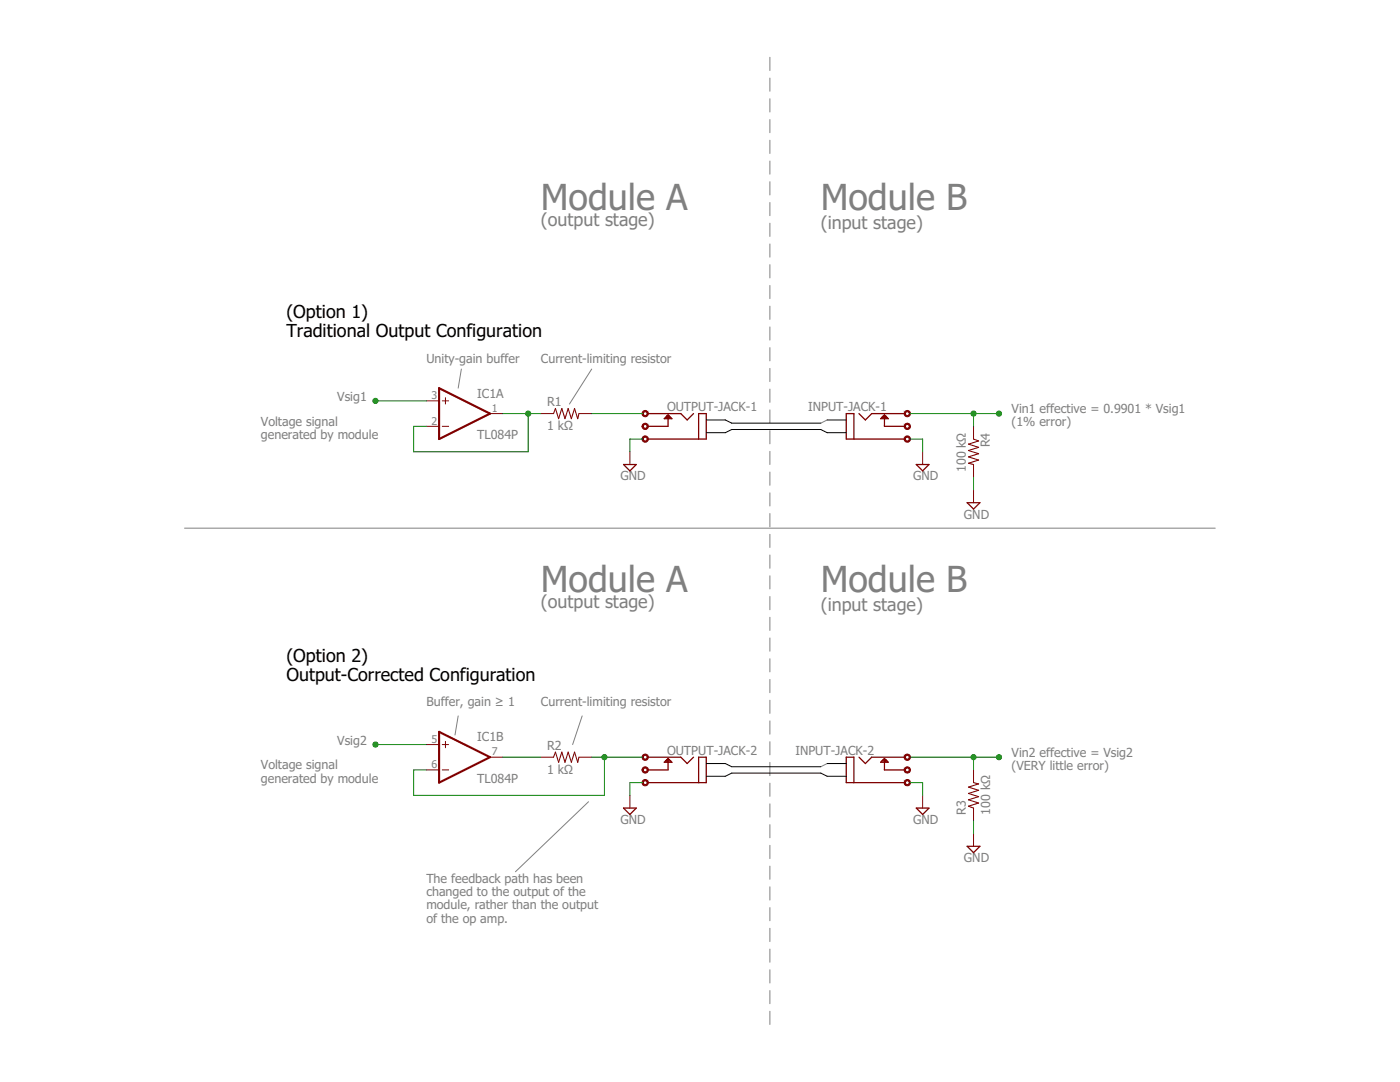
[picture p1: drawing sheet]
<?xml version="1.0" encoding="utf-8"?>
<!DOCTYPE eagle SYSTEM "eagle.dtd">
<eagle version="6.5.0">
<drawing>
<settings>
<setting alwaysvectorfont="no"/>
<setting verticaltext="up"/>
</settings>
<grid distance="0.1" unitdist="inch" unit="inch" style="lines" multiple="1" display="no" altdistance="0.025" altunitdist="inch" altunit="inch"/>
<schematic xreflabel="%F%N/%S.%C%R" xrefpart="/%S.%C%R">
<libraries>
<library name="linear">
<symbols>
<symbol name="OPAMP">
<wire x1="-5.08" y1="5.08" x2="-5.08" y2="-5.08" width="0.4064" layer="94"/>
<wire x1="-5.08" y1="-5.08" x2="5.08" y2="0" width="0.4064" layer="94"/>
<wire x1="5.08" y1="0" x2="-5.08" y2="5.08" width="0.4064" layer="94"/>
<wire x1="-3.81" y1="3.175" x2="-3.81" y2="1.905" width="0.1524" layer="94"/>
<wire x1="-4.445" y1="2.54" x2="-3.175" y2="2.54" width="0.1524" layer="94"/>
<wire x1="-4.445" y1="-2.54" x2="-3.175" y2="-2.54" width="0.1524" layer="94"/>
<text x="2.54" y="3.175" size="1.778" layer="95">&gt;NAME</text>
<text x="2.54" y="-5.08" size="1.778" layer="96">&gt;VALUE</text>
<pin name="-IN" x="-7.62" y="-2.54" visible="pad" length="short" direction="in"/>
<pin name="+IN" x="-7.62" y="2.54" visible="pad" length="short" direction="in"/>
<pin name="OUT" x="7.62" y="0" visible="pad" length="short" direction="out" rot="R180"/>
</symbol>
<symbol name="PWR+-">
<text x="1.27" y="3.175" size="0.8128" layer="93" rot="R90">V+</text>
<text x="1.27" y="-4.445" size="0.8128" layer="93" rot="R90">V-</text>
<pin name="V+" x="0" y="7.62" visible="pad" length="middle" direction="pwr" rot="R270"/>
<pin name="V-" x="0" y="-7.62" visible="pad" length="middle" direction="pwr" rot="R90"/>
</symbol>
</symbols>
<devicesets>
<deviceset name="TL084" prefix="IC">
<gates>
<gate name="A" symbol="OPAMP" x="15.24" y="10.16" swaplevel="1"/>
<gate name="B" symbol="OPAMP" x="50.8" y="10.16" swaplevel="1"/>
<gate name="C" symbol="OPAMP" x="15.24" y="-10.16" swaplevel="1"/>
<gate name="D" symbol="OPAMP" x="50.8" y="-10.16" swaplevel="1"/>
<gate name="P" symbol="PWR+-" x="15.24" y="10.16" addlevel="request"/>
</gates>
<devices>
<device name="P" package="DIL14">
<connects>
<connect gate="A" pin="+IN" pad="3"/>
<connect gate="A" pin="-IN" pad="2"/>
<connect gate="A" pin="OUT" pad="1"/>
<connect gate="B" pin="+IN" pad="5"/>
<connect gate="B" pin="-IN" pad="6"/>
<connect gate="B" pin="OUT" pad="7"/>
<connect gate="C" pin="+IN" pad="10"/>
<connect gate="C" pin="-IN" pad="9"/>
<connect gate="C" pin="OUT" pad="8"/>
<connect gate="D" pin="+IN" pad="12"/>
<connect gate="D" pin="-IN" pad="13"/>
<connect gate="D" pin="OUT" pad="14"/>
<connect gate="P" pin="V+" pad="4"/>
<connect gate="P" pin="V-" pad="11"/>
</connects>
<technologies>
<technology name=""/>
</technologies>
</device>
<device name="D" package="SO14">
<connects>
<connect gate="A" pin="+IN" pad="3"/>
<connect gate="A" pin="-IN" pad="2"/>
<connect gate="A" pin="OUT" pad="1"/>
<connect gate="B" pin="+IN" pad="5"/>
<connect gate="B" pin="-IN" pad="6"/>
<connect gate="B" pin="OUT" pad="7"/>
<connect gate="C" pin="+IN" pad="10"/>
<connect gate="C" pin="-IN" pad="9"/>
<connect gate="C" pin="OUT" pad="8"/>
<connect gate="D" pin="+IN" pad="12"/>
<connect gate="D" pin="-IN" pad="13"/>
<connect gate="D" pin="OUT" pad="14"/>
<connect gate="P" pin="V+" pad="4"/>
<connect gate="P" pin="V-" pad="11"/>
</connects>
<technologies>
<technology name=""/>
</technologies>
</device>
</devices>
</deviceset>
</devicesets>
</library>
<library name="resistor">
<symbols>
<symbol name="R-US">
<wire x1="-2.54" y1="0" x2="-2.159" y2="1.016" width="0.2032" layer="94"/>
<wire x1="-2.159" y1="1.016" x2="-1.524" y2="-1.016" width="0.2032" layer="94"/>
<wire x1="-1.524" y1="-1.016" x2="-0.889" y2="1.016" width="0.2032" layer="94"/>
<wire x1="-0.889" y1="1.016" x2="-0.254" y2="-1.016" width="0.2032" layer="94"/>
<wire x1="-0.254" y1="-1.016" x2="0.381" y2="1.016" width="0.2032" layer="94"/>
<wire x1="0.381" y1="1.016" x2="1.016" y2="-1.016" width="0.2032" layer="94"/>
<wire x1="1.016" y1="-1.016" x2="1.651" y2="1.016" width="0.2032" layer="94"/>
<wire x1="1.651" y1="1.016" x2="2.286" y2="-1.016" width="0.2032" layer="94"/>
<wire x1="2.286" y1="-1.016" x2="2.54" y2="0" width="0.2032" layer="94"/>
<text x="-3.81" y="1.4986" size="1.778" layer="95">&gt;NAME</text>
<text x="-3.81" y="-3.302" size="1.778" layer="96">&gt;VALUE</text>
<pin name="2" x="5.08" y="0" visible="off" length="short" direction="pas" swaplevel="1" rot="R180"/>
<pin name="1" x="-5.08" y="0" visible="off" length="short" direction="pas" swaplevel="1"/>
</symbol>
</symbols>
<devicesets>
<deviceset name="R-US_" prefix="R" uservalue="yes">
<gates>
<gate name="G$1" symbol="R-US" x="0" y="0"/>
</gates>
<devices>
<device name="R0402" package="R0402">
<connects>
<connect gate="G$1" pin="1" pad="1"/>
<connect gate="G$1" pin="2" pad="2"/>
</connects>
<technologies>
<technology name=""/>
</technologies>
</device>
<device name="R0603" package="R0603">
<connects>
<connect gate="G$1" pin="1" pad="1"/>
<connect gate="G$1" pin="2" pad="2"/>
</connects>
<technologies>
<technology name=""/>
</technologies>
</device>
<device name="R0805" package="R0805">
<connects>
<connect gate="G$1" pin="1" pad="1"/>
<connect gate="G$1" pin="2" pad="2"/>
</connects>
<technologies>
<technology name=""/>
</technologies>
</device>
<device name="R0805W" package="R0805W">
<connects>
<connect gate="G$1" pin="1" pad="1"/>
<connect gate="G$1" pin="2" pad="2"/>
</connects>
<technologies>
<technology name=""/>
</technologies>
</device>
<device name="R1005" package="R1005">
<connects>
<connect gate="G$1" pin="1" pad="1"/>
<connect gate="G$1" pin="2" pad="2"/>
</connects>
<technologies>
<technology name=""/>
</technologies>
</device>
<device name="R1206" package="R1206">
<connects>
<connect gate="G$1" pin="1" pad="1"/>
<connect gate="G$1" pin="2" pad="2"/>
</connects>
<technologies>
<technology name=""/>
</technologies>
</device>
<device name="R1206W" package="R1206W">
<connects>
<connect gate="G$1" pin="1" pad="1"/>
<connect gate="G$1" pin="2" pad="2"/>
</connects>
<technologies>
<technology name=""/>
</technologies>
</device>
<device name="R1210" package="R1210">
<connects>
<connect gate="G$1" pin="1" pad="1"/>
<connect gate="G$1" pin="2" pad="2"/>
</connects>
<technologies>
<technology name=""/>
</technologies>
</device>
<device name="R1210W" package="R1210W">
<connects>
<connect gate="G$1" pin="1" pad="1"/>
<connect gate="G$1" pin="2" pad="2"/>
</connects>
<technologies>
<technology name=""/>
</technologies>
</device>
<device name="R2010" package="R2010">
<connects>
<connect gate="G$1" pin="1" pad="1"/>
<connect gate="G$1" pin="2" pad="2"/>
</connects>
<technologies>
<technology name=""/>
</technologies>
</device>
<device name="R2010W" package="R2010W">
<connects>
<connect gate="G$1" pin="1" pad="1"/>
<connect gate="G$1" pin="2" pad="2"/>
</connects>
<technologies>
<technology name=""/>
</technologies>
</device>
<device name="R2012" package="R2012">
<connects>
<connect gate="G$1" pin="1" pad="1"/>
<connect gate="G$1" pin="2" pad="2"/>
</connects>
<technologies>
<technology name=""/>
</technologies>
</device>
<device name="R2012W" package="R2012W">
<connects>
<connect gate="G$1" pin="1" pad="1"/>
<connect gate="G$1" pin="2" pad="2"/>
</connects>
<technologies>
<technology name=""/>
</technologies>
</device>
<device name="R2512" package="R2512">
<connects>
<connect gate="G$1" pin="1" pad="1"/>
<connect gate="G$1" pin="2" pad="2"/>
</connects>
<technologies>
<technology name=""/>
</technologies>
</device>
<device name="R2512W" package="R2512W">
<connects>
<connect gate="G$1" pin="1" pad="1"/>
<connect gate="G$1" pin="2" pad="2"/>
</connects>
<technologies>
<technology name=""/>
</technologies>
</device>
<device name="R3216" package="R3216">
<connects>
<connect gate="G$1" pin="1" pad="1"/>
<connect gate="G$1" pin="2" pad="2"/>
</connects>
<technologies>
<technology name=""/>
</technologies>
</device>
<device name="R3216W" package="R3216W">
<connects>
<connect gate="G$1" pin="1" pad="1"/>
<connect gate="G$1" pin="2" pad="2"/>
</connects>
<technologies>
<technology name=""/>
</technologies>
</device>
<device name="R3225" package="R3225">
<connects>
<connect gate="G$1" pin="1" pad="1"/>
<connect gate="G$1" pin="2" pad="2"/>
</connects>
<technologies>
<technology name=""/>
</technologies>
</device>
<device name="R3225W" package="R3225W">
<connects>
<connect gate="G$1" pin="1" pad="1"/>
<connect gate="G$1" pin="2" pad="2"/>
</connects>
<technologies>
<technology name=""/>
</technologies>
</device>
<device name="R5025" package="R5025">
<connects>
<connect gate="G$1" pin="1" pad="1"/>
<connect gate="G$1" pin="2" pad="2"/>
</connects>
<technologies>
<technology name=""/>
</technologies>
</device>
<device name="R5025W" package="R5025W">
<connects>
<connect gate="G$1" pin="1" pad="1"/>
<connect gate="G$1" pin="2" pad="2"/>
</connects>
<technologies>
<technology name=""/>
</technologies>
</device>
<device name="R6332" package="R6332">
<connects>
<connect gate="G$1" pin="1" pad="1"/>
<connect gate="G$1" pin="2" pad="2"/>
</connects>
<technologies>
<technology name=""/>
</technologies>
</device>
<device name="R6332W" package="R6332W">
<connects>
<connect gate="G$1" pin="1" pad="1"/>
<connect gate="G$1" pin="2" pad="2"/>
</connects>
<technologies>
<technology name=""/>
</technologies>
</device>
<device name="M0805" package="M0805">
<connects>
<connect gate="G$1" pin="1" pad="1"/>
<connect gate="G$1" pin="2" pad="2"/>
</connects>
<technologies>
<technology name=""/>
</technologies>
</device>
<device name="M1206" package="M1206">
<connects>
<connect gate="G$1" pin="1" pad="1"/>
<connect gate="G$1" pin="2" pad="2"/>
</connects>
<technologies>
<technology name=""/>
</technologies>
</device>
<device name="M1406" package="M1406">
<connects>
<connect gate="G$1" pin="1" pad="1"/>
<connect gate="G$1" pin="2" pad="2"/>
</connects>
<technologies>
<technology name=""/>
</technologies>
</device>
<device name="M2012" package="M2012">
<connects>
<connect gate="G$1" pin="1" pad="1"/>
<connect gate="G$1" pin="2" pad="2"/>
</connects>
<technologies>
<technology name=""/>
</technologies>
</device>
<device name="M2309" package="M2309">
<connects>
<connect gate="G$1" pin="1" pad="1"/>
<connect gate="G$1" pin="2" pad="2"/>
</connects>
<technologies>
<technology name=""/>
</technologies>
</device>
<device name="M3216" package="M3216">
<connects>
<connect gate="G$1" pin="1" pad="1"/>
<connect gate="G$1" pin="2" pad="2"/>
</connects>
<technologies>
<technology name=""/>
</technologies>
</device>
<device name="M3516" package="M3516">
<connects>
<connect gate="G$1" pin="1" pad="1"/>
<connect gate="G$1" pin="2" pad="2"/>
</connects>
<technologies>
<technology name=""/>
</technologies>
</device>
<device name="M5923" package="M5923">
<connects>
<connect gate="G$1" pin="1" pad="1"/>
<connect gate="G$1" pin="2" pad="2"/>
</connects>
<technologies>
<technology name=""/>
</technologies>
</device>
<device name="0204/5" package="0204/5">
<connects>
<connect gate="G$1" pin="1" pad="1"/>
<connect gate="G$1" pin="2" pad="2"/>
</connects>
<technologies>
<technology name=""/>
</technologies>
</device>
<device name="0204/7" package="0204/7">
<connects>
<connect gate="G$1" pin="1" pad="1"/>
<connect gate="G$1" pin="2" pad="2"/>
</connects>
<technologies>
<technology name=""/>
</technologies>
</device>
<device name="0207/10" package="0207/10">
<connects>
<connect gate="G$1" pin="1" pad="1"/>
<connect gate="G$1" pin="2" pad="2"/>
</connects>
<technologies>
<technology name=""/>
</technologies>
</device>
<device name="0207/12" package="0207/12">
<connects>
<connect gate="G$1" pin="1" pad="1"/>
<connect gate="G$1" pin="2" pad="2"/>
</connects>
<technologies>
<technology name=""/>
</technologies>
</device>
<device name="0207/15" package="0207/15">
<connects>
<connect gate="G$1" pin="1" pad="1"/>
<connect gate="G$1" pin="2" pad="2"/>
</connects>
<technologies>
<technology name=""/>
</technologies>
</device>
<device name="0207/2V" package="0207/2V">
<connects>
<connect gate="G$1" pin="1" pad="1"/>
<connect gate="G$1" pin="2" pad="2"/>
</connects>
<technologies>
<technology name=""/>
</technologies>
</device>
<device name="0207/5V" package="0207/5V">
<connects>
<connect gate="G$1" pin="1" pad="1"/>
<connect gate="G$1" pin="2" pad="2"/>
</connects>
<technologies>
<technology name=""/>
</technologies>
</device>
<device name="0207/7" package="0207/7">
<connects>
<connect gate="G$1" pin="1" pad="1"/>
<connect gate="G$1" pin="2" pad="2"/>
</connects>
<technologies>
<technology name=""/>
</technologies>
</device>
<device name="0309/10" package="0309/10">
<connects>
<connect gate="G$1" pin="1" pad="1"/>
<connect gate="G$1" pin="2" pad="2"/>
</connects>
<technologies>
<technology name=""/>
</technologies>
</device>
<device name="0309/12" package="0309/12">
<connects>
<connect gate="G$1" pin="1" pad="1"/>
<connect gate="G$1" pin="2" pad="2"/>
</connects>
<technologies>
<technology name=""/>
</technologies>
</device>
<device name="0411/12" package="0411/12">
<connects>
<connect gate="G$1" pin="1" pad="1"/>
<connect gate="G$1" pin="2" pad="2"/>
</connects>
<technologies>
<technology name=""/>
</technologies>
</device>
<device name="0411/15" package="0411/15">
<connects>
<connect gate="G$1" pin="1" pad="1"/>
<connect gate="G$1" pin="2" pad="2"/>
</connects>
<technologies>
<technology name=""/>
</technologies>
</device>
<device name="0411/3V" package="0411V">
<connects>
<connect gate="G$1" pin="1" pad="1"/>
<connect gate="G$1" pin="2" pad="2"/>
</connects>
<technologies>
<technology name=""/>
</technologies>
</device>
<device name="0414/15" package="0414/15">
<connects>
<connect gate="G$1" pin="1" pad="1"/>
<connect gate="G$1" pin="2" pad="2"/>
</connects>
<technologies>
<technology name=""/>
</technologies>
</device>
<device name="0414/5V" package="0414V">
<connects>
<connect gate="G$1" pin="1" pad="1"/>
<connect gate="G$1" pin="2" pad="2"/>
</connects>
<technologies>
<technology name=""/>
</technologies>
</device>
<device name="0617/17" package="0617/17">
<connects>
<connect gate="G$1" pin="1" pad="1"/>
<connect gate="G$1" pin="2" pad="2"/>
</connects>
<technologies>
<technology name=""/>
</technologies>
</device>
<device name="0617/22" package="0617/22">
<connects>
<connect gate="G$1" pin="1" pad="1"/>
<connect gate="G$1" pin="2" pad="2"/>
</connects>
<technologies>
<technology name=""/>
</technologies>
</device>
<device name="0617/5V" package="0617V">
<connects>
<connect gate="G$1" pin="1" pad="1"/>
<connect gate="G$1" pin="2" pad="2"/>
</connects>
<technologies>
<technology name=""/>
</technologies>
</device>
<device name="0922/22" package="0922/22">
<connects>
<connect gate="G$1" pin="1" pad="1"/>
<connect gate="G$1" pin="2" pad="2"/>
</connects>
<technologies>
<technology name=""/>
</technologies>
</device>
<device name="0613/5V" package="P0613V">
<connects>
<connect gate="G$1" pin="1" pad="1"/>
<connect gate="G$1" pin="2" pad="2"/>
</connects>
<technologies>
<technology name=""/>
</technologies>
</device>
<device name="0613/15" package="P0613/15">
<connects>
<connect gate="G$1" pin="1" pad="1"/>
<connect gate="G$1" pin="2" pad="2"/>
</connects>
<technologies>
<technology name=""/>
</technologies>
</device>
<device name="0817/22" package="P0817/22">
<connects>
<connect gate="G$1" pin="1" pad="1"/>
<connect gate="G$1" pin="2" pad="2"/>
</connects>
<technologies>
<technology name=""/>
</technologies>
</device>
<device name="0817/7V" package="P0817V">
<connects>
<connect gate="G$1" pin="1" pad="1"/>
<connect gate="G$1" pin="2" pad="2"/>
</connects>
<technologies>
<technology name=""/>
</technologies>
</device>
<device name="V234/12" package="V234/12">
<connects>
<connect gate="G$1" pin="1" pad="1"/>
<connect gate="G$1" pin="2" pad="2"/>
</connects>
<technologies>
<technology name=""/>
</technologies>
</device>
<device name="V235/17" package="V235/17">
<connects>
<connect gate="G$1" pin="1" pad="1"/>
<connect gate="G$1" pin="2" pad="2"/>
</connects>
<technologies>
<technology name=""/>
</technologies>
</device>
<device name="V526-0" package="V526-0">
<connects>
<connect gate="G$1" pin="1" pad="1"/>
<connect gate="G$1" pin="2" pad="2"/>
</connects>
<technologies>
<technology name=""/>
</technologies>
</device>
<device name="MELF0102AX" package="MINI_MELF-0102AX">
<connects>
<connect gate="G$1" pin="1" pad="1"/>
<connect gate="G$1" pin="2" pad="2"/>
</connects>
<technologies>
<technology name=""/>
</technologies>
</device>
<device name="0922V" package="0922V">
<connects>
<connect gate="G$1" pin="1" pad="1"/>
<connect gate="G$1" pin="2" pad="2"/>
</connects>
<technologies>
<technology name=""/>
</technologies>
</device>
<device name="MELF0102R" package="MINI_MELF-0102R">
<connects>
<connect gate="G$1" pin="1" pad="1"/>
<connect gate="G$1" pin="2" pad="2"/>
</connects>
<technologies>
<technology name=""/>
</technologies>
</device>
<device name="MELF0102W" package="MINI_MELF-0102W">
<connects>
<connect gate="G$1" pin="1" pad="1"/>
<connect gate="G$1" pin="2" pad="2"/>
</connects>
<technologies>
<technology name=""/>
</technologies>
</device>
<device name="MELF0204R" package="MINI_MELF-0204R">
<connects>
<connect gate="G$1" pin="1" pad="1"/>
<connect gate="G$1" pin="2" pad="2"/>
</connects>
<technologies>
<technology name=""/>
</technologies>
</device>
<device name="MELF0204W" package="MINI_MELF-0204W">
<connects>
<connect gate="G$1" pin="1" pad="1"/>
<connect gate="G$1" pin="2" pad="2"/>
</connects>
<technologies>
<technology name=""/>
</technologies>
</device>
<device name="MELF0207R" package="MINI_MELF-0207R">
<connects>
<connect gate="G$1" pin="1" pad="1"/>
<connect gate="G$1" pin="2" pad="2"/>
</connects>
<technologies>
<technology name=""/>
</technologies>
</device>
<device name="MELF0207W" package="MINI_MELF-0207W">
<connects>
<connect gate="G$1" pin="1" pad="1"/>
<connect gate="G$1" pin="2" pad="2"/>
</connects>
<technologies>
<technology name=""/>
</technologies>
</device>
<device name="RDH/15" package="RDH/15">
<connects>
<connect gate="G$1" pin="1" pad="1"/>
<connect gate="G$1" pin="2" pad="2"/>
</connects>
<technologies>
<technology name=""/>
</technologies>
</device>
<device name="0204/2V" package="0204V">
<connects>
<connect gate="G$1" pin="1" pad="1"/>
<connect gate="G$1" pin="2" pad="2"/>
</connects>
<technologies>
<technology name=""/>
</technologies>
</device>
<device name="0309/V" package="0309V">
<connects>
<connect gate="G$1" pin="1" pad="1"/>
<connect gate="G$1" pin="2" pad="2"/>
</connects>
<technologies>
<technology name=""/>
</technologies>
</device>
</devices>
</deviceset>
</devicesets>
</library>
<library name="!synth_sch">
<symbols>
<symbol name="MONO_JACK">
<pin name="P$1" x="7.62" y="-2.54" visible="off" length="point"/>
<pin name="P2" x="7.62" y="2.54" visible="off" length="point"/>
<pin name="P3" x="7.62" y="0" visible="off" length="point"/>
<wire x1="6.604" y1="-2.54" x2="-3.556" y2="-2.54" width="0.254" layer="94"/>
<wire x1="-3.556" y1="-2.54" x2="-5.08" y2="-2.54" width="0.254" layer="94"/>
<wire x1="-5.08" y1="-2.54" x2="-5.08" y2="2.54" width="0.254" layer="94"/>
<wire x1="-5.08" y1="2.54" x2="-3.556" y2="2.54" width="0.254" layer="94"/>
<wire x1="-3.556" y1="2.54" x2="-3.556" y2="-2.54" width="0.254" layer="94"/>
<wire x1="0" y1="2.54" x2="-1.27" y2="1.27" width="0.254" layer="94"/>
<wire x1="-1.27" y1="1.27" x2="-2.54" y2="2.54" width="0.254" layer="94"/>
<wire x1="2.54" y1="0" x2="2.54" y2="1.524" width="0.254" layer="94"/>
<circle x="7.112" y="2.54" radius="0.508" width="0.254" layer="94"/>
<circle x="7.112" y="0" radius="0.508" width="0.254" layer="94"/>
<circle x="7.112" y="-2.54" radius="0.508" width="0.254" layer="94"/>
<wire x1="6.604" y1="0" x2="2.54" y2="0" width="0.254" layer="94"/>
<wire x1="6.604" y1="2.54" x2="0" y2="2.54" width="0.254" layer="94"/>
<wire x1="2.54" y1="2.286" x2="2.286" y2="2.032" width="0.254" layer="94"/>
<wire x1="2.286" y1="2.032" x2="2.032" y2="1.778" width="0.254" layer="94"/>
<wire x1="2.032" y1="1.778" x2="3.048" y2="1.778" width="0.254" layer="94"/>
<wire x1="3.048" y1="1.778" x2="2.794" y2="2.032" width="0.254" layer="94"/>
<wire x1="2.794" y1="2.032" x2="2.54" y2="2.286" width="0.254" layer="94"/>
<wire x1="2.54" y1="2.032" x2="2.54" y2="1.524" width="0.254" layer="94"/>
<wire x1="2.54" y1="1.524" x2="1.778" y2="1.524" width="0.254" layer="94"/>
<wire x1="1.778" y1="1.524" x2="2.032" y2="1.778" width="0.254" layer="94"/>
<wire x1="2.286" y1="2.032" x2="2.54" y2="2.032" width="0.254" layer="94"/>
<wire x1="2.54" y1="2.032" x2="2.54" y2="2.286" width="0.254" layer="94"/>
<wire x1="3.048" y1="1.778" x2="3.302" y2="1.524" width="0.254" layer="94"/>
<wire x1="3.302" y1="1.524" x2="2.54" y2="1.524" width="0.254" layer="94"/>
<wire x1="2.54" y1="1.524" x2="2.794" y2="1.778" width="0.254" layer="94"/>
<wire x1="2.794" y1="1.778" x2="2.794" y2="2.032" width="0.254" layer="94"/>
<wire x1="2.794" y1="2.032" x2="2.54" y2="2.032" width="0.254" layer="94"/>
<text x="6.35" y="-2.286" size="0.254" layer="97">1</text>
<text x="6.35" y="2.794" size="0.254" layer="97">2</text>
<text x="6.35" y="0.254" size="0.254" layer="97">3</text>
<text x="-16.256" y="0" size="1.778" layer="96">&gt;NAME</text>
</symbol>
</symbols>
<devicesets>
<deviceset name="MONO_JACK">
<gates>
<gate name="J1" symbol="MONO_JACK" x="0" y="0"/>
</gates>
<devices>
<device name="" package="MONO_JACK">
<connects>
<connect gate="J1" pin="P$1" pad="P$1"/>
<connect gate="J1" pin="P2" pad="P$2"/>
<connect gate="J1" pin="P3" pad="P$3"/>
</connects>
<technologies>
<technology name="">
<attribute name="VALUE" value="I/O" constant="no"/>
</technology>
</technologies>
</device>
</devices>
</deviceset>
</devicesets>
</library>
<library name="supply2">
<symbols>
<symbol name="GND">
<wire x1="-1.27" y1="0" x2="1.27" y2="0" width="0.254" layer="94"/>
<wire x1="1.27" y1="0" x2="0" y2="-1.27" width="0.254" layer="94"/>
<wire x1="0" y1="-1.27" x2="-1.27" y2="0" width="0.254" layer="94"/>
<text x="-1.905" y="-3.175" size="1.778" layer="96">&gt;VALUE</text>
<pin name="GND" x="0" y="2.54" visible="off" length="short" direction="sup" rot="R270"/>
</symbol>
</symbols>
<devicesets>
<deviceset name="GND" prefix="SUPPLY">
<gates>
<gate name="GND" symbol="GND" x="0" y="0"/>
</gates>
<devices>
<device name="">
<technologies>
<technology name=""/>
</technologies>
</device>
</devices>
</deviceset>
</devicesets>
</library>
</libraries>
<attributes>
</attributes>
<variantdefs>
</variantdefs>
<classes>
<class number="0" name="default" width="0" drill="0">
</class>
</classes>
<parts>
<part name="IC1" library="linear" deviceset="TL084" device="P"/>
<part name="R1" library="resistor" deviceset="R-US_" device="0204/7" value="1 kΩ"/>
<part name="OUTPUT-JACK-1" library="!synth_sch" deviceset="MONO_JACK" device="" value="I/O"/>
<part name="SUPPLY1" library="supply2" deviceset="GND" device=""/>
<part name="R2" library="resistor" deviceset="R-US_" device="0204/7" value="1 kΩ"/>
<part name="OUTPUT-JACK-2" library="!synth_sch" deviceset="MONO_JACK" device="" value="I/O"/>
<part name="SUPPLY2" library="supply2" deviceset="GND" device=""/>
<part name="INPUT-JACK-1" library="!synth_sch" deviceset="MONO_JACK" device="" value="I/O"/>
<part name="INPUT-JACK-2" library="!synth_sch" deviceset="MONO_JACK" device="" value="I/O"/>
<part name="SUPPLY3" library="supply2" deviceset="GND" device=""/>
<part name="SUPPLY4" library="supply2" deviceset="GND" device=""/>
<part name="R3" library="resistor" deviceset="R-US_" device="0204/7" value="100 kΩ"/>
<part name="R4" library="resistor" deviceset="R-US_" device="0204/7" value="100 kΩ"/>
<part name="SUPPLY5" library="supply2" deviceset="GND" device=""/>
<part name="SUPPLY6" library="supply2" deviceset="GND" device=""/>
</parts>
<sheets>
<sheet>
<plain>
<text x="-86.36" y="25.4" size="1.778" layer="95">Vsig1</text>
<text x="-101.6" y="17.78" size="1.778" layer="95">Voltage signal
generated by module</text>
<text x="-68.58" y="33.02" size="1.778" layer="95">Unity-gain buffer</text>
<text x="-45.72" y="33.02" size="1.778" layer="95">Current-limiting resistor</text>
<text x="-86.36" y="-43.18" size="1.778" layer="95">Vsig2</text>
<text x="-101.6" y="-50.8" size="1.778" layer="95">Voltage signal
generated by module</text>
<text x="-68.58" y="-35.56" size="1.778" layer="95">Buffer, gain ≥ 1</text>
<text x="-45.72" y="-35.56" size="1.778" layer="95">Current-limiting resistor</text>
<wire x1="0" y1="93.98" x2="0" y2="-99.06" width="0.1524" layer="95" style="longdash"/>
<wire x1="-12.7" y1="21.59" x2="-8.89" y2="21.59" width="0.1524" layer="100"/>
<wire x1="-8.89" y1="21.59" x2="-7.62" y2="20.955" width="0.1524" layer="100"/>
<wire x1="-7.62" y1="20.955" x2="10.16" y2="20.955" width="0.1524" layer="100"/>
<wire x1="-12.7" y1="19.05" x2="-8.89" y2="19.05" width="0.1524" layer="100"/>
<wire x1="-8.89" y1="19.05" x2="-7.62" y2="19.685" width="0.1524" layer="100"/>
<wire x1="-7.62" y1="19.685" x2="10.16" y2="19.685" width="0.1524" layer="100"/>
<wire x1="11.43" y1="19.05" x2="10.16" y2="19.685" width="0.1524" layer="100"/>
<wire x1="11.43" y1="21.59" x2="10.16" y2="20.955" width="0.1524" layer="95"/>
<wire x1="11.43" y1="21.59" x2="15.24" y2="21.59" width="0.1524" layer="100"/>
<wire x1="11.43" y1="19.05" x2="15.24" y2="19.05" width="0.1524" layer="100"/>
<wire x1="-12.7" y1="-46.99" x2="-8.89" y2="-46.99" width="0.1524" layer="100"/>
<wire x1="-8.89" y1="-46.99" x2="-7.62" y2="-47.625" width="0.1524" layer="100"/>
<wire x1="-7.62" y1="-47.625" x2="10.16" y2="-47.625" width="0.1524" layer="100"/>
<wire x1="-12.7" y1="-49.53" x2="-8.89" y2="-49.53" width="0.1524" layer="100"/>
<wire x1="-8.89" y1="-49.53" x2="-7.62" y2="-48.895" width="0.1524" layer="100"/>
<wire x1="-7.62" y1="-48.895" x2="10.16" y2="-48.895" width="0.1524" layer="100"/>
<wire x1="11.43" y1="-49.53" x2="10.16" y2="-48.895" width="0.1524" layer="100"/>
<wire x1="11.43" y1="-46.99" x2="10.16" y2="-47.625" width="0.1524" layer="95"/>
<wire x1="11.43" y1="-46.99" x2="15.24" y2="-46.99" width="0.1524" layer="100"/>
<wire x1="11.43" y1="-49.53" x2="15.24" y2="-49.53" width="0.1524" layer="100"/>
<text x="-45.72" y="63.5" size="5.08" layer="95">Module A</text>
<text x="10.16" y="63.5" size="5.08" layer="95">Module B</text>
<text x="-45.72" y="60.325" size="2.54" layer="95">(output stage)</text>
<text x="10.16" y="59.69" size="2.54" layer="95">(input stage)</text>
<text x="48.26" y="20.32" size="1.778" layer="95">Vin1 effective = 0.9901 * Vsig1
(1% error)</text>
<text x="48.26" y="-48.26" size="1.778" layer="95">Vin2 effective = Vsig2
(VERY little error)</text>
<text x="-96.52" y="38.1" size="2.54" layer="100">(Option 1)
Traditional Output Configuration</text>
<text x="-96.52" y="-30.48" size="2.54" layer="100">(Option 2)
Output-Corrected Configuration</text>
<wire x1="-35.56" y1="31.75" x2="-40.005" y2="24.765" width="0.1524" layer="95"/>
<wire x1="-37.465" y1="-37.465" x2="-39.37" y2="-43.18" width="0.1524" layer="95"/>
<wire x1="-62.23" y1="-37.465" x2="-62.865" y2="-41.275" width="0.1524" layer="95"/>
<wire x1="-61.595" y1="31.75" x2="-62.23" y2="27.94" width="0.1524" layer="95"/>
<text x="-68.58" y="-78.74" size="1.778" layer="95">The feedback path has been
changed to the output of the
module, rather than the output
of the op amp.</text>
<wire x1="-50.8" y1="-68.58" x2="-36.195" y2="-54.61" width="0.1524" layer="95"/>
<wire x1="-116.84" y1="0" x2="88.9" y2="0" width="0.1524" layer="95"/>
<text x="-45.72" y="-12.7" size="5.08" layer="95">Module A</text>
<text x="10.16" y="-12.7" size="5.08" layer="95">Module B</text>
<text x="-45.72" y="-15.875" size="2.54" layer="95">(output stage)</text>
<text x="10.16" y="-16.51" size="2.54" layer="95">(input stage)</text>
</plain>
<instances>
<instance part="IC1" gate="A" x="-60.96" y="22.86"/>
<instance part="IC1" gate="B" x="-60.96" y="-45.72"/>
<instance part="R1" gate="G$1" x="-40.64" y="22.86"/>
<instance part="OUTPUT-JACK-1" gate="J1" x="-17.78" y="20.32" smashed="yes" rot="MR0">
<attribute name="NAME" x="-2.54" y="23.368" size="1.778" layer="96" rot="MR0"/>
</instance>
<instance part="SUPPLY1" gate="GND" x="-27.94" y="12.7"/>
<instance part="R2" gate="G$1" x="-40.64" y="-45.72"/>
<instance part="OUTPUT-JACK-2" gate="J1" x="-17.78" y="-48.26" smashed="yes" rot="MR0">
<attribute name="NAME" x="-2.54" y="-45.212" size="1.778" layer="96" rot="MR0"/>
</instance>
<instance part="SUPPLY2" gate="GND" x="-27.94" y="-55.88"/>
<instance part="INPUT-JACK-1" gate="J1" x="20.32" y="20.32" smashed="yes">
<attribute name="NAME" x="7.62" y="23.368" size="1.778" layer="96"/>
</instance>
<instance part="INPUT-JACK-2" gate="J1" x="20.32" y="-48.26" smashed="yes">
<attribute name="NAME" x="5.08" y="-45.212" size="1.778" layer="96"/>
</instance>
<instance part="SUPPLY3" gate="GND" x="30.48" y="-55.88"/>
<instance part="SUPPLY4" gate="GND" x="30.48" y="12.7"/>
<instance part="R3" gate="G$1" x="40.64" y="-53.34" rot="R90"/>
<instance part="R4" gate="G$1" x="40.64" y="15.24" rot="R270"/>
<instance part="SUPPLY5" gate="GND" x="40.64" y="5.08"/>
<instance part="SUPPLY6" gate="GND" x="40.64" y="-63.5"/>
</instances>
<busses>
</busses>
<nets>
<net name="N$1" class="0">
<segment>
<pinref part="IC1" gate="A" pin="+IN"/>
<wire x1="-68.58" y1="25.4" x2="-78.74" y2="25.4" width="0.1524" layer="91"/>
<junction x="-78.74" y="25.4"/>
</segment>
</net>
<net name="N$2" class="0">
<segment>
<pinref part="IC1" gate="A" pin="-IN"/>
<wire x1="-68.58" y1="20.32" x2="-71.12" y2="20.32" width="0.1524" layer="91"/>
<wire x1="-71.12" y1="20.32" x2="-71.12" y2="15.24" width="0.1524" layer="91"/>
<wire x1="-71.12" y1="15.24" x2="-48.26" y2="15.24" width="0.1524" layer="91"/>
<wire x1="-48.26" y1="15.24" x2="-48.26" y2="22.86" width="0.1524" layer="91"/>
<pinref part="IC1" gate="A" pin="OUT"/>
<wire x1="-48.26" y1="22.86" x2="-53.34" y2="22.86" width="0.1524" layer="91"/>
<pinref part="R1" gate="G$1" pin="1"/>
<wire x1="-45.72" y1="22.86" x2="-48.26" y2="22.86" width="0.1524" layer="91"/>
<junction x="-48.26" y="22.86"/>
</segment>
</net>
<net name="N$3" class="0">
<segment>
<pinref part="R1" gate="G$1" pin="2"/>
<wire x1="-35.56" y1="22.86" x2="-25.4" y2="22.86" width="0.1524" layer="91"/>
<pinref part="OUTPUT-JACK-1" gate="J1" pin="P2"/>
</segment>
</net>
<net name="GND" class="0">
<segment>
<pinref part="OUTPUT-JACK-1" gate="J1" pin="P$1"/>
<wire x1="-25.4" y1="17.78" x2="-27.94" y2="17.78" width="0.1524" layer="91"/>
<pinref part="SUPPLY1" gate="GND" pin="GND"/>
<wire x1="-27.94" y1="17.78" x2="-27.94" y2="15.24" width="0.1524" layer="91"/>
</segment>
<segment>
<pinref part="OUTPUT-JACK-2" gate="J1" pin="P$1"/>
<wire x1="-25.4" y1="-50.8" x2="-27.94" y2="-50.8" width="0.1524" layer="91"/>
<pinref part="SUPPLY2" gate="GND" pin="GND"/>
<wire x1="-27.94" y1="-50.8" x2="-27.94" y2="-53.34" width="0.1524" layer="91"/>
</segment>
<segment>
<pinref part="INPUT-JACK-1" gate="J1" pin="P$1"/>
<wire x1="27.94" y1="17.78" x2="30.48" y2="17.78" width="0.1524" layer="91"/>
<pinref part="SUPPLY4" gate="GND" pin="GND"/>
<wire x1="30.48" y1="17.78" x2="30.48" y2="15.24" width="0.1524" layer="91"/>
</segment>
<segment>
<pinref part="INPUT-JACK-2" gate="J1" pin="P$1"/>
<wire x1="27.94" y1="-50.8" x2="30.48" y2="-50.8" width="0.1524" layer="91"/>
<pinref part="SUPPLY3" gate="GND" pin="GND"/>
<wire x1="30.48" y1="-50.8" x2="30.48" y2="-53.34" width="0.1524" layer="91"/>
</segment>
<segment>
<pinref part="R4" gate="G$1" pin="2"/>
<pinref part="SUPPLY5" gate="GND" pin="GND"/>
<wire x1="40.64" y1="7.62" x2="40.64" y2="10.16" width="0.1524" layer="91"/>
</segment>
<segment>
<pinref part="R3" gate="G$1" pin="1"/>
<pinref part="SUPPLY6" gate="GND" pin="GND"/>
<wire x1="40.64" y1="-60.96" x2="40.64" y2="-58.42" width="0.1524" layer="91"/>
</segment>
</net>
<net name="N$4" class="0">
<segment>
<pinref part="IC1" gate="B" pin="+IN"/>
<wire x1="-68.58" y1="-43.18" x2="-78.74" y2="-43.18" width="0.1524" layer="91"/>
<junction x="-78.74" y="-43.18"/>
</segment>
</net>
<net name="N$5" class="0">
<segment>
<pinref part="IC1" gate="B" pin="-IN"/>
<wire x1="-68.58" y1="-48.26" x2="-71.12" y2="-48.26" width="0.1524" layer="91"/>
<wire x1="-71.12" y1="-48.26" x2="-71.12" y2="-53.34" width="0.1524" layer="91"/>
<wire x1="-71.12" y1="-53.34" x2="-33.02" y2="-53.34" width="0.1524" layer="91"/>
<wire x1="-33.02" y1="-53.34" x2="-33.02" y2="-45.72" width="0.1524" layer="91"/>
<pinref part="R2" gate="G$1" pin="2"/>
<wire x1="-33.02" y1="-45.72" x2="-35.56" y2="-45.72" width="0.1524" layer="91"/>
<junction x="-33.02" y="-45.72"/>
<wire x1="-33.02" y1="-45.72" x2="-25.4" y2="-45.72" width="0.1524" layer="91"/>
<pinref part="OUTPUT-JACK-2" gate="J1" pin="P2"/>
</segment>
</net>
<net name="N$6" class="0">
<segment>
<pinref part="IC1" gate="B" pin="OUT"/>
<pinref part="R2" gate="G$1" pin="1"/>
<wire x1="-45.72" y1="-45.72" x2="-53.34" y2="-45.72" width="0.1524" layer="91"/>
</segment>
</net>
<net name="N$9" class="0">
<segment>
<pinref part="INPUT-JACK-2" gate="J1" pin="P2"/>
<wire x1="27.94" y1="-45.72" x2="40.64" y2="-45.72" width="0.1524" layer="91"/>
<pinref part="R3" gate="G$1" pin="2"/>
<wire x1="40.64" y1="-45.72" x2="40.64" y2="-48.26" width="0.1524" layer="91"/>
<wire x1="40.64" y1="-45.72" x2="45.72" y2="-45.72" width="0.1524" layer="91"/>
<junction x="40.64" y="-45.72"/>
<junction x="45.72" y="-45.72"/>
</segment>
</net>
<net name="N$10" class="0">
<segment>
<pinref part="INPUT-JACK-1" gate="J1" pin="P2"/>
<wire x1="27.94" y1="22.86" x2="40.64" y2="22.86" width="0.1524" layer="91"/>
<pinref part="R4" gate="G$1" pin="1"/>
<wire x1="40.64" y1="22.86" x2="40.64" y2="20.32" width="0.1524" layer="91"/>
<wire x1="40.64" y1="22.86" x2="45.72" y2="22.86" width="0.1524" layer="91"/>
<junction x="40.64" y="22.86"/>
<junction x="45.72" y="22.86"/>
</segment>
</net>
</nets>
</sheet>
</sheets>
</schematic>
</drawing>
<compatibility>
<note version="6.3" minversion="6.2.2" severity="warning">
Since Version 6.2.2 text objects can contain more than one line,
which will not be processed correctly with this version.
</note>
</compatibility>
</eagle>
